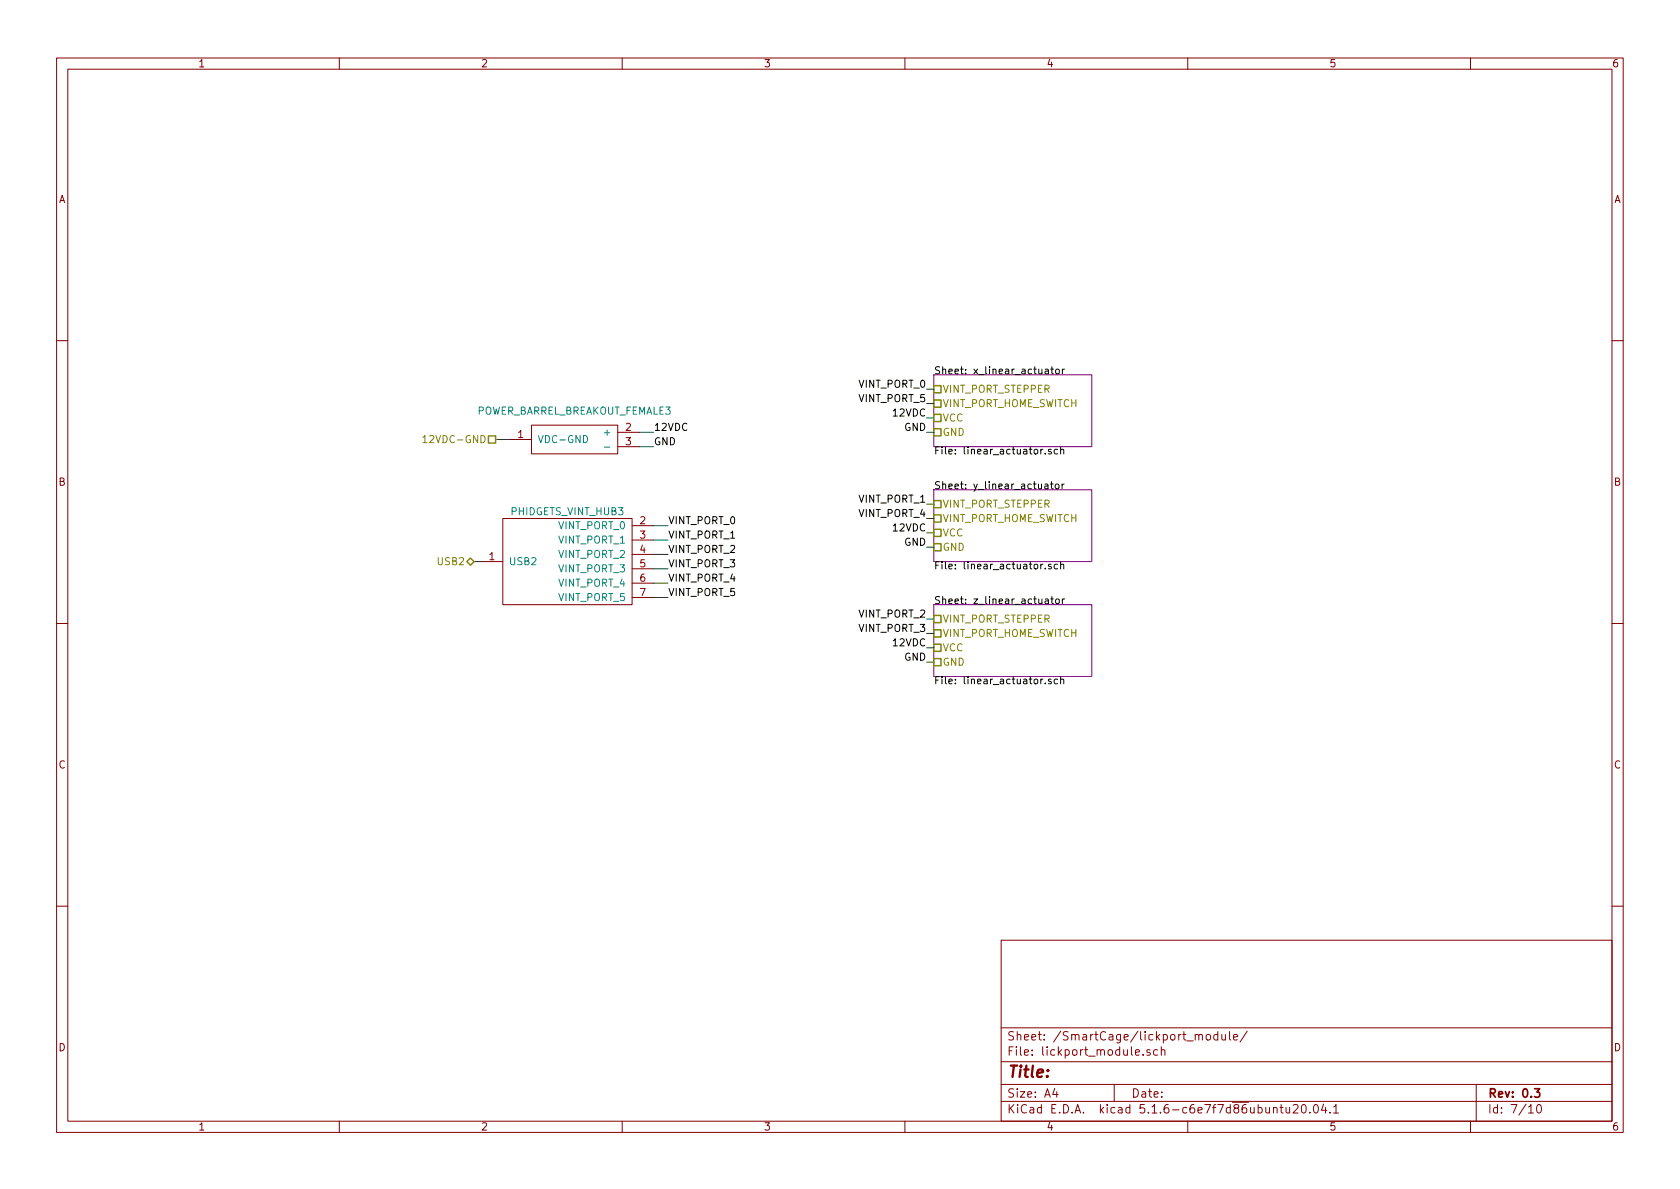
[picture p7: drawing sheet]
EESchema Schematic File Version 4
EELAYER 30 0
EELAYER END
$Descr A4 11693 8268
encoding utf-8
Sheet 7 10
Title ""
Date ""
Rev "0.3"
Comp ""
Comment1 ""
Comment2 ""
Comment3 ""
Comment4 ""
$EndDescr
Text HLabel 3300 3900 0    50   BiDi ~ 0
USB2
Text HLabel 3450 3050 0    50   UnSpc ~ 0
12VDC-GND
$Comp
L smart_cage_wiring:PHIDGETS_VINT_HUB PHIDGETS_VINT_HUB3
U 1 1
P 3950 3900
F 0 "PHIDGETS_VINT_HUB3" H 3950 4250 50  0000 C CNN
F 1 "PHIDGETS_VINT_HUB" H 3950 3550 50  0001 C CNN
F 2 "" H 3950 3900 50  0001 C CNN
F 3 "" H 3950 3900 50  0001 C CNN
F 4 "phidgets" H 3950 3900 50  0001 C CNN "Vendor"
F 5 "HUB0000_0" H 3950 3900 50  0001 C CNN "PartNumber"
F 6 "VINT Hub Phidget" H 3950 3900 50  0001 C CNN "Description"
	1    3950 3900
	1    0    0    -1  
$EndComp
Wire Wire Line
	4550 3650 4650 3650
Wire Wire Line
	4550 3750 4650 3750
Wire Wire Line
	4550 3850 4650 3850
Wire Wire Line
	4550 3950 4650 3950
Wire Wire Line
	4550 4050 4650 4050
Wire Wire Line
	4550 4150 4650 4150
Text Label 4650 3650 0    50   ~ 0
VINT_PORT_0
Text Label 4650 3750 0    50   ~ 0
VINT_PORT_1
Text Label 4650 3850 0    50   ~ 0
VINT_PORT_2
Text Label 4650 3950 0    50   ~ 0
VINT_PORT_3
Text Label 4650 4050 0    50   ~ 0
VINT_PORT_4
Text Label 4650 4150 0    50   ~ 0
VINT_PORT_5
Text Label 6450 3500 2    50   ~ 0
VINT_PORT_1
Text Label 6450 4300 2    50   ~ 0
VINT_PORT_2
Text Label 6450 4400 2    50   ~ 0
VINT_PORT_3
Text Label 6450 3600 2    50   ~ 0
VINT_PORT_4
$Comp
L smart_cage_wiring:POWER_BARREL_BREAKOUT_FEMALE POWER_BARREL_BREAKOUT_FEMALE3
U 1 1
P 4000 3050
F 0 "POWER_BARREL_BREAKOUT_FEMALE3" H 4000 3250 50  0000 C CNN
F 1 "POWER_BARREL_BREAKOUT_FEMALE" H 4000 2850 50  0001 C CNN
F 2 "" H 4000 3050 50  0001 C CNN
F 3 "" H 4000 3050 50  0001 C CNN
F 4 " ADAPT TERM BL 2POS TO 2.1MM JCK" H 4000 3050 50  0001 C CNN "Description"
F 5 "1568-1510-ND " H 4000 3050 50  0001 C CNN "PartNumber"
F 6 "digikey" H 4000 3050 50  0001 C CNN "Vendor"
	1    4000 3050
	1    0    0    -1  
$EndComp
Wire Wire Line
	3450 3050 3550 3050
Wire Wire Line
	4450 3000 4550 3000
Wire Wire Line
	4450 3100 4550 3100
Text Label 4550 3000 0    50   ~ 0
12VDC
Text Label 4550 3100 0    50   ~ 0
GND
Text Label 6450 3700 2    50   ~ 0
12VDC
Text Label 6450 3800 2    50   ~ 0
GND
Text Label 6450 4500 2    50   ~ 0
12VDC
Text Label 6450 4600 2    50   ~ 0
GND
Text Label 6450 2800 2    50   ~ 0
VINT_PORT_5
Text Label 6450 2900 2    50   ~ 0
12VDC
Text Label 6450 3000 2    50   ~ 0
GND
Text Label 6450 2700 2    50   ~ 0
VINT_PORT_0
Wire Wire Line
	6500 2700 6450 2700
Wire Wire Line
	6500 2800 6450 2800
Wire Wire Line
	6500 2900 6450 2900
Wire Wire Line
	6500 3000 6450 3000
$Sheet
S 6500 3400 1100 500 
U 5EE5C43F
F0 "y_linear_actuator" 50
F1 "linear_actuator.sch" 50
F2 "VINT_PORT_STEPPER" U L 6500 3500 50 
F3 "VCC" U L 6500 3700 50 
F4 "GND" U L 6500 3800 50 
F5 "VINT_PORT_HOME_SWITCH" U L 6500 3600 50 
$EndSheet
Wire Wire Line
	6500 3500 6450 3500
Wire Wire Line
	6500 3600 6450 3600
Wire Wire Line
	6500 3700 6450 3700
Wire Wire Line
	6500 3800 6450 3800
$Sheet
S 6500 4200 1100 500 
U 5EE5CC43
F0 "z_linear_actuator" 50
F1 "linear_actuator.sch" 50
F2 "VINT_PORT_STEPPER" U L 6500 4300 50 
F3 "VCC" U L 6500 4500 50 
F4 "GND" U L 6500 4600 50 
F5 "VINT_PORT_HOME_SWITCH" U L 6500 4400 50 
$EndSheet
Wire Wire Line
	6500 4300 6450 4300
Wire Wire Line
	6500 4400 6450 4400
Wire Wire Line
	6500 4500 6450 4500
Wire Wire Line
	6500 4600 6450 4600
Wire Wire Line
	3300 3900 3350 3900
$Sheet
S 6500 2600 1100 500 
U 5EE414DC
F0 "x_linear_actuator" 50
F1 "linear_actuator.sch" 50
F2 "VINT_PORT_STEPPER" U L 6500 2700 50 
F3 "VCC" U L 6500 2900 50 
F4 "GND" U L 6500 3000 50 
F5 "VINT_PORT_HOME_SWITCH" U L 6500 2800 50 
$EndSheet
$EndSCHEMATC
